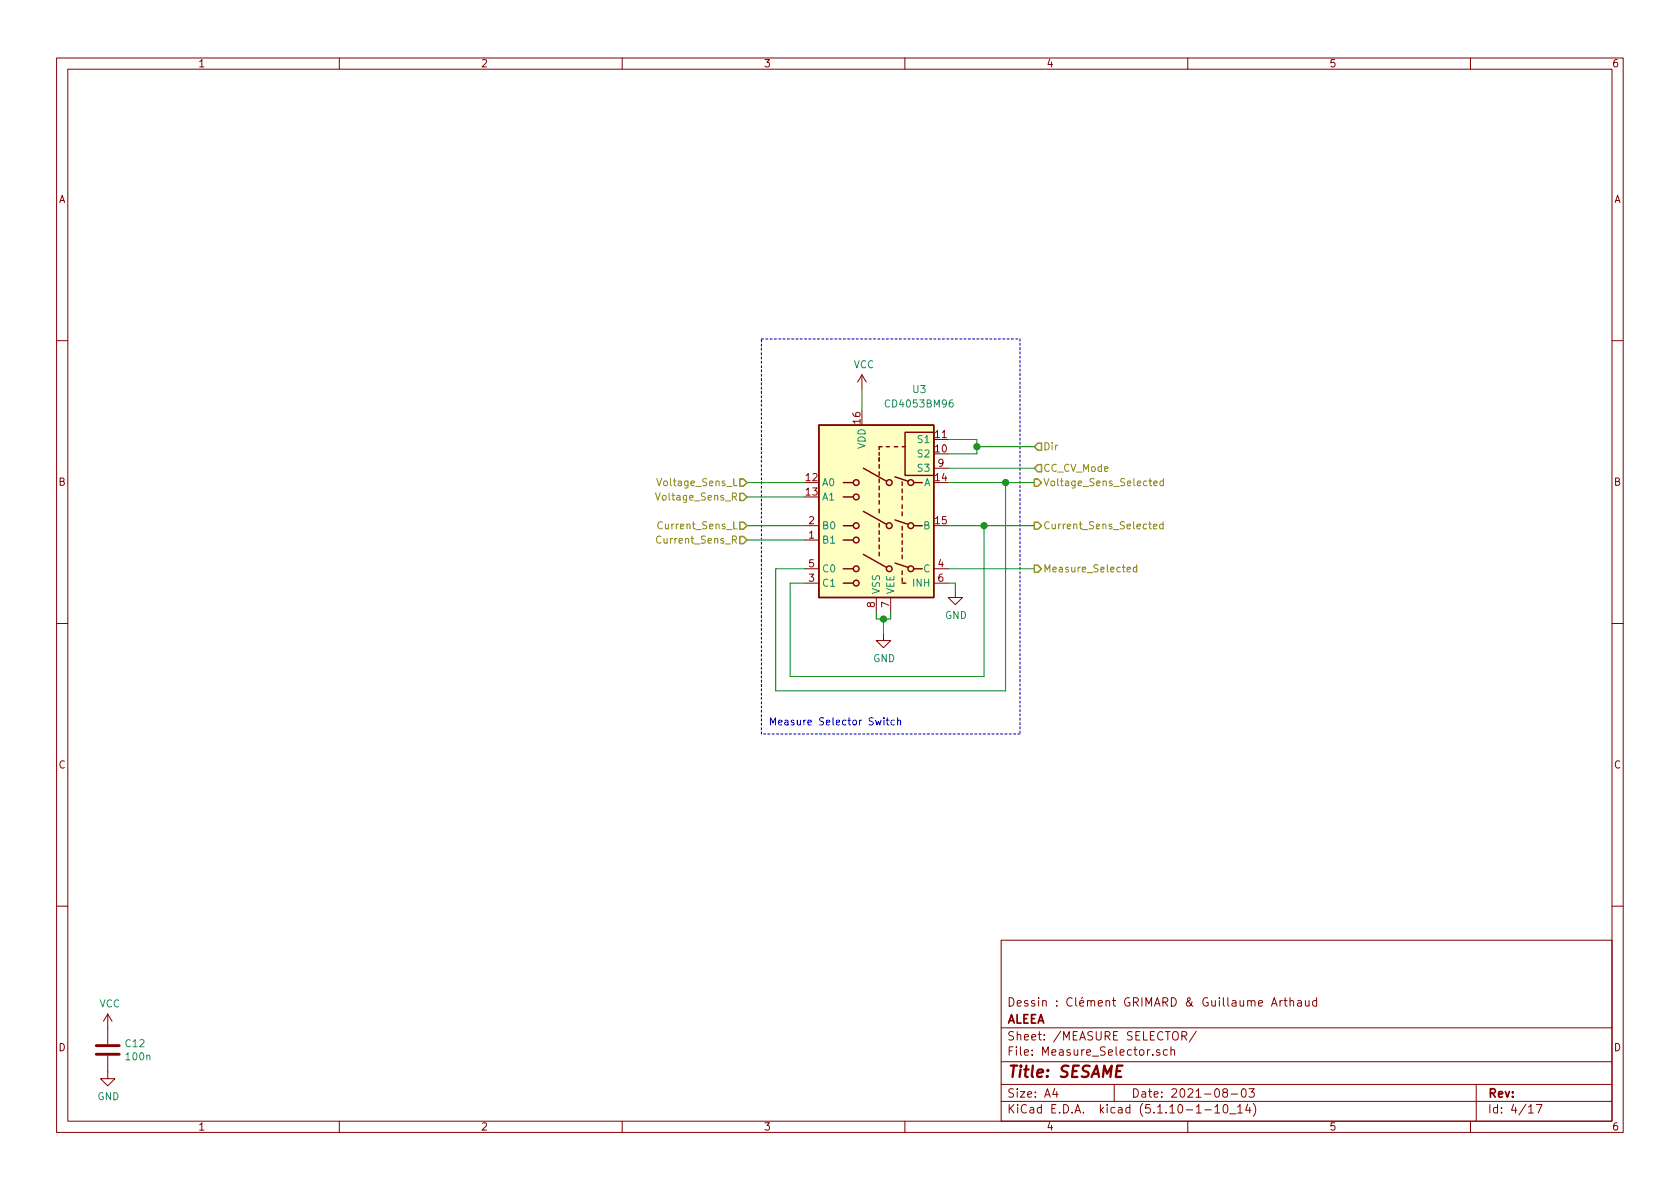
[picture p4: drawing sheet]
EESchema Schematic File Version 4
EELAYER 30 0
EELAYER END
$Descr A4 11693 8268
encoding utf-8
Sheet 4 17
Title "SESAME"
Date "2021-08-03"
Rev ""
Comp "ALEEA"
Comment1 "Dessin : Clément GRIMARD & Guillaume Arthaud"
Comment2 ""
Comment3 ""
Comment4 ""
$EndDescr
Text HLabel 5200 3450 0    50   Input ~ 0
Voltage_Sens_R
Text HLabel 5200 3750 0    50   Input ~ 0
Current_Sens_R
Text HLabel 5200 3350 0    50   Input ~ 0
Voltage_Sens_L
Text HLabel 5200 3650 0    50   Input ~ 0
Current_Sens_L
Text HLabel 7200 3350 2    50   Output ~ 0
Voltage_Sens_Selected
Text HLabel 7200 3650 2    50   Output ~ 0
Current_Sens_Selected
Text HLabel 7200 3250 2    50   Input ~ 0
CC_CV_Mode
Text HLabel 7200 3100 2    50   Input ~ 0
Dir
Text HLabel 7200 3950 2    50   Output ~ 0
Measure_Selected
$Comp
L sesame-fonctionnel-rescue:CD4053B-Analog_Switch U?
U 1 1
P 6100 3550
AR Path="/610A09BD" Ref="U?"  Part="1" 
AR Path="/60F421D1/610A09BD" Ref="U3"  Part="1" 
F 0 "U3" H 5800 4400 50  0000 C CNN
F 1 "CD4053BM96" H 5800 4300 50  0000 C CNN
F 2 "Package_SO:SOIC-16_3.9x9.9mm_P1.27mm" H 6250 2800 50  0001 L CNN
F 3 "http://www.ti.com/lit/ds/symlink/cd4052b.pdf" H 6080 3750 50  0001 C CNN
	1    6100 3550
	-1   0    0    -1  
$EndComp
Wire Wire Line
	6600 3050 6800 3050
Wire Wire Line
	6800 3050 6800 3100
Wire Wire Line
	6800 3150 6600 3150
Connection ~ 6800 3100
Wire Wire Line
	6800 3100 6800 3150
$Comp
L power:GND #PWR036
U 1 1
P 6650 4100
F 0 "#PWR036" H 6650 3850 50  0001 C CNN
F 1 "GND" H 6655 3927 50  0000 C CNN
F 2 "" H 6650 4100 50  0001 C CNN
F 3 "" H 6650 4100 50  0001 C CNN
	1    6650 4100
	1    0    0    -1  
$EndComp
Wire Wire Line
	6600 4050 6650 4050
Wire Wire Line
	6650 4050 6650 4100
Wire Wire Line
	6200 4250 6200 4300
Wire Wire Line
	6200 4300 6150 4300
Wire Wire Line
	6100 4300 6100 4250
Wire Wire Line
	6150 4300 6150 4400
Connection ~ 6150 4300
Wire Wire Line
	6150 4300 6100 4300
Wire Wire Line
	6600 3950 7200 3950
Wire Wire Line
	6600 3650 6850 3650
Wire Wire Line
	6600 3350 7000 3350
Wire Wire Line
	6600 3250 7200 3250
Wire Wire Line
	6800 3100 7200 3100
Wire Wire Line
	6000 2700 6000 2850
Wire Wire Line
	5600 3950 5400 3950
Wire Wire Line
	5600 4050 5500 4050
Wire Wire Line
	5600 3350 5200 3350
Wire Wire Line
	5200 3450 5600 3450
Wire Wire Line
	5600 3650 5200 3650
Wire Wire Line
	5200 3750 5600 3750
$Comp
L power:GND #PWR035
U 1 1
P 6150 4400
F 0 "#PWR035" H 6150 4150 50  0001 C CNN
F 1 "GND" H 6155 4227 50  0000 C CNN
F 2 "" H 6150 4400 50  0001 C CNN
F 3 "" H 6150 4400 50  0001 C CNN
	1    6150 4400
	1    0    0    -1  
$EndComp
$Comp
L power:GND #PWR033
U 1 1
P 750 7450
F 0 "#PWR033" H 750 7200 50  0001 C CNN
F 1 "GND" H 755 7277 50  0000 C CNN
F 2 "" H 750 7450 50  0001 C CNN
F 3 "" H 750 7450 50  0001 C CNN
	1    750  7450
	1    0    0    -1  
$EndComp
$Comp
L Device:C C12
U 1 1
P 750 7300
F 0 "C12" H 865 7346 50  0000 L CNN
F 1 "100n" H 865 7255 50  0000 L CNN
F 2 "Sesame_footprint:C_0805_2012Metric_Pad1.18x1.45mm_HandSolder" H 788 7150 50  0001 C CNN
F 3 "~" H 750 7300 50  0001 C CNN
	1    750  7300
	1    0    0    -1  
$EndComp
$Comp
L power:VCC #PWR032
U 1 1
P 750 7150
F 0 "#PWR032" H 750 7000 50  0001 C CNN
F 1 "VCC" H 765 7323 50  0000 C CNN
F 2 "" H 750 7150 50  0001 C CNN
F 3 "" H 750 7150 50  0001 C CNN
	1    750  7150
	1    0    0    -1  
$EndComp
$Comp
L power:VCC #PWR034
U 1 1
P 6000 2700
F 0 "#PWR034" H 6000 2550 50  0001 C CNN
F 1 "VCC" H 6015 2873 50  0000 C CNN
F 2 "" H 6000 2700 50  0001 C CNN
F 3 "" H 6000 2700 50  0001 C CNN
	1    6000 2700
	1    0    0    -1  
$EndComp
Wire Wire Line
	6850 3650 6850 4700
Wire Wire Line
	6850 4700 5500 4700
Wire Wire Line
	5500 4700 5500 4050
Connection ~ 6850 3650
Wire Wire Line
	6850 3650 7200 3650
Wire Wire Line
	5400 3950 5400 4800
Wire Wire Line
	5400 4800 7000 4800
Wire Wire Line
	7000 3350 7000 4800
Connection ~ 7000 3350
Wire Wire Line
	7000 3350 7200 3350
Wire Notes Line
	7100 5100 5300 5100
Wire Notes Line
	5300 5100 5300 2350
Wire Notes Line
	5300 2350 7100 2350
Wire Notes Line
	7100 2350 7100 5100
Text Notes 5350 5050 0    50   ~ 0
Measure Selector Switch
$EndSCHEMATC
